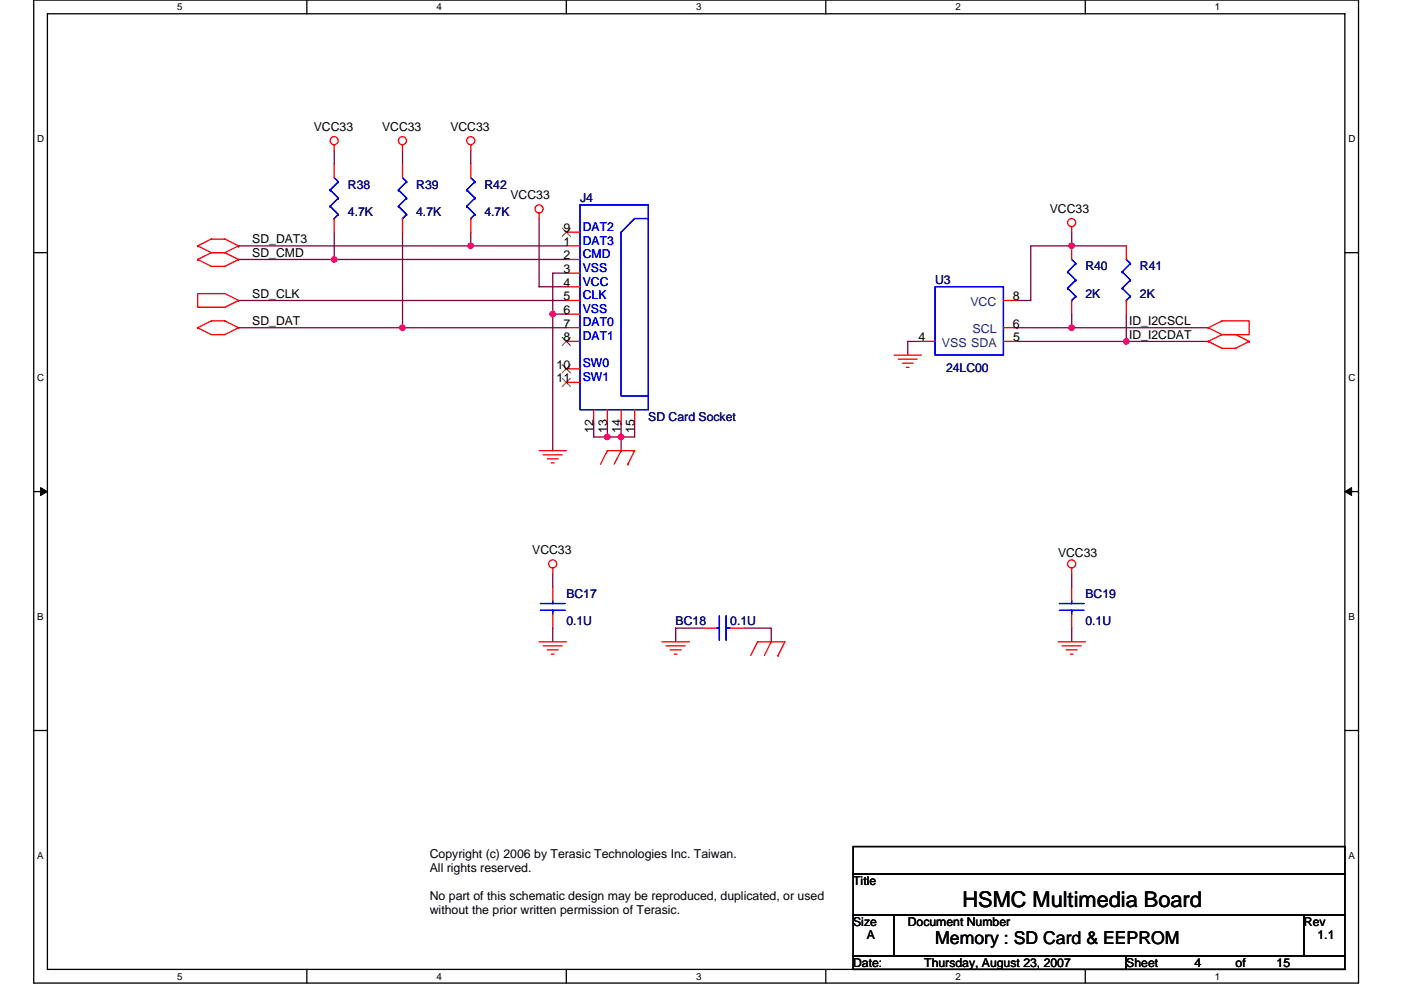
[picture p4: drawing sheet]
<svg xmlns="http://www.w3.org/2000/svg" width="297mm" height="210mm" viewBox="0 0 297 210" stroke-linecap="round" stroke-linejoin="round" font-family="sans-serif">
<path d="M7.2 0h280.8v208.5h-280.8zM10.1 2.9h275v202.7h-275z" fill="none" stroke="#000" stroke-width=".28"/>
<g fill="#fff">
<path d="M37.5 .3h1.2v2.3h-1.2z"/>
<path d="M37.5 205.9h1.2v2.3h-1.2z"/>
</g>
<path d="M65.1 0v2.9M65.1 205.6v2.9" fill="none" stroke="#000" stroke-width=".28"/>
<g fill="#fff">
<path d="M92.6 .3h1.1v2.3h-1.1z"/>
<path d="M92.6 205.9h1.1v2.3h-1.1z"/>
</g>
<path d="M120.1 0v2.9M120.1 205.6v2.9" fill="none" stroke="#000" stroke-width=".28"/>
<g fill="#fff">
<path d="M147.6 .3h1.1v2.3h-1.1z"/>
<path d="M147.6 205.9h1.1v2.3h-1.1z"/>
</g>
<path d="M175.1 0v2.9M175.1 205.6v2.9" fill="none" stroke="#000" stroke-width=".28"/>
<g fill="#fff">
<path d="M202.6 .3h1.1v2.3h-1.1z"/>
<path d="M202.6 205.9h1.1v2.3h-1.1z"/>
</g>
<path d="M230.1 0v2.9M230.1 205.6v2.9" fill="none" stroke="#000" stroke-width=".28"/>
<g fill="#fff">
<path d="M257.6 .3h1.2v2.3h-1.2z"/>
<path d="M257.6 205.9h1.2v2.3h-1.2z"/>
<path d="M7.9 28.3h1.5v2.3h-1.5z"/>
<path d="M285.9 28.3h1.5v2.3h-1.5z"/>
<path d="M7.9 78.9h1.5v2.3h-1.5z"/>
<path d="M285.9 78.9h1.5v2.3h-1.5z"/>
</g>
<path d="M7.2 53.6h2.9M285.1 53.6h2.9" fill="none" stroke="#000" stroke-width=".28"/>
<g fill="#fff">
<path d="M7.9 129.6h1.4v2.3h-1.4z"/>
<path d="M285.9 129.6h1.3v2.3h-1.3z"/>
</g>
<path d="M7.2 104.3h2.9M285.1 104.3h2.9" fill="none" stroke="#000" stroke-width=".28"/>
<path d="M8.6 103.4l1.5 .9-1.5 .8zM285.1 104.3l1.5-.9v1.7z" fill="#000" stroke="#000" stroke-width=".21"/>
<g fill="#fff">
<path d="M7.9 180.3h1.4v2.3h-1.4z"/>
<path d="M285.9 180.3h1.4v2.3h-1.4z"/>
</g>
<path d="M7.2 154.9h2.9M285.1 154.9h2.9M180.9 179.6h104.2v5.7h-104.2zM180.9 185.3h104.2v8.7h-104.2zM180.9 194h8.7v8.7h-8.7zM189.6 194h86.9v8.7h-86.9zM276.5 194h8.6v8.7h-8.6zM180.9 202.7h57.9v2.9h-57.9zM238.8 202.7h46.3v2.9h-46.3z" fill="none" stroke="#000" stroke-width=".28"/>
<g fill="none" stroke="#800040" stroke-width=".28">
<path d="M70.9 31.9v2.9M85.3 31.9v2.9M99.8 31.9v2.9M50.6 55h20.3M50.6 52.2h.1M70.9 55h.1M70.9 55h49.2M70.9 49.3v5.7M85.3 49.3v20.2M99.8 52.2h.1M99.8 52.2h20.3M99.8 49.3v2.9h-49.2"/>
<path d="M114.3 46.4v14.4h5.8M120.1 57.9h-2.9v8.7M227.2 52.2h-8.7v11.5h-2.9M227.2 52.2h.1M227.2 49.3v2.9M227.2 52.2h11.6M50.6 69.5h34.7M50.6 63.7h69.5M85.3 69.5h.1M85.3 69.5h34.8M117.2 66.6h2.9M117.2 66.6h.1"/>
<path d="M117.2 66.6v29M195.4 72.4h-2.9v2.9M215.6 69.5h.1M215.6 69.5h11.6M215.6 72.4h23.2M227.2 66.6v2.9M227.2 69.5h29M238.8 72.4h.1M238.8 72.4h17.4M238.8 66.6v5.8M125.9 89.8v2.9h2.9M128.8 89.8v2.9"/>
<path d="M128.8 92.7h.1M128.8 92.7h2.9M131.7 89.8h.1M131.7 92.7v2.9M131.7 89.8v2.9M134.6 89.8v2.9h-2.9M117.2 121.6v2.9M117.2 133.2v2.9M149 133.2h-5.7v2.9M157.7 133.2h5.8v2.9M227.2 133.2v2.9M227.2 121.6v2.9"/>
</g>
<g fill="#f0f" stroke="#f0f" stroke-width=".28">
<circle cx="117.2" cy="66.6" r=".57"/>
<circle cx="131.7" cy="92.7" r=".57"/>
<circle cx="128.8" cy="92.7" r=".57"/>
<circle cx="99.8" cy="52.1" r=".57"/>
<circle cx="85.3" cy="69.5" r=".57"/>
<circle cx="70.8" cy="55" r=".57"/>
<circle cx="227.2" cy="69.5" r=".57"/>
<circle cx="238.8" cy="72.4" r=".57"/>
<circle cx="227.2" cy="52.1" r=".57"/>
</g>
<g fill="none" stroke="#f00" stroke-width=".28">
<path d="M70.9 30.7v1.2M70.9 34.8v2.9M85.3 30.7v1.2M85.3 34.8v2.9M99.8 30.7v1.2M99.8 34.8v2.9M41.9 52.2h.1M41.9 52.2l2.9-1.5h2.9l2.9 1.5M41.9 55l2.9 1.5h2.9l2.9-1.5M41.9 55h.1M41.9 52.2l2.9 1.4M44.8 53.6h2.9"/>
<path d="M44.8 53.6l-2.9 1.4M47.7 53.6l2.9 1.4M50.6 52.2h.1M50.6 55h.1M50.6 52.2l-2.9 1.4M70.9 46.4v2.9M85.3 46.4v2.9M99.8 46.4v2.9M114.3 45.2v1.2M120.1 52.2h2.9M120.1 55h2.9M120.1 57.9h2.9"/>
<path d="M120.1 49.3h2.9M227.2 48.1v1.2M227.2 52.2v2.8M238.8 52.2v2.8M41.9 69.5l2.9 1.5h2.9l2.9-1.5M41.9 69.5h.1M41.9 69.5l2.9-1.4h2.9l2.9 1.4M41.9 62.3h5.8l2.9 1.4-2.9 1.5h-5.8zM50.6 69.5h.1M50.6 63.7h.1M120.1 72.4h2.9M120.1 69.5h2.9"/>
<path d="M120.1 63.7h2.9M120.1 60.8h2.9M120.1 66.6h2.9M120.1 78.2h2.9M189.6 75.3h5.8M190.5 76.2h4M191.3 77h2.3M192.2 77.9h.6M195.4 72.4h2.9M212.7 72.4h2.9M212.7 69.5h2.9M212.7 63.7h2.9"/>
<path d="M227.2 63.7v2.9M238.8 63.7v2.9M256.2 72.4l2.9 1.5h2.9l2.9-1.5M256.2 72.4h.1M256.2 69.5l2.9-1.4h5.8v2.9h-5.8M256.2 69.5h.1M256.2 69.5l2.9 1.5M259.1 71h2.9l2.9 1.4M259.1 71l-2.9 1.4M264.9 72.4h.1M114.3 95.6h5.8M115.2 96.5h4"/>
<path d="M116 97.3h2.3M116.9 98.2h.6M120.1 81.1h2.9M125.9 86.9v2.9M127.3 98.5l1.5-2.9h5.8l-1.5 2.9M128.8 86.9v2.9M131.7 95.6h.1M131.7 95.6l-1.5 2.9M131.7 86.9v2.9M133.1 98.5h.1M134.6 86.9v2.9M114.3 136.1h5.8"/>
<path d="M115.2 137h4M116 137.9h2.3M116.9 138.7h.6M117.2 120.5v1.1M117.2 124.5v2.9M117.2 130.3v2.9M140.4 136.1h5.8M141.2 137h4.1M142.1 137.9h2.3M143 138.7h.5M149 133.2h2.9M154.8 133.2h2.9"/>
<path d="M159.2 139l1.4-2.9h5.8l-1.4 2.9M163.5 136.1h.1M163.5 136.1l-1.4 2.9M165 139h.1M224.3 136.1h5.8M225.2 137h4.1M226.1 137.9h2.3M226.9 138.7h.6M227.2 120.5v1.1M227.2 124.5v2.9M227.2 130.3v2.9"/>
<circle cx="70.9" cy="29.8" r=".86"/>
<circle cx="85.3" cy="29.8" r=".86"/>
<circle cx="99.8" cy="29.8" r=".86"/>
<circle cx="114.3" cy="44.3" r=".86"/>
<circle cx="227.2" cy="47.2" r=".86"/>
<circle cx="117.2" cy="119.6" r=".86"/>
<circle cx="227.2" cy="119.6" r=".86"/>
</g>
<g fill="none" stroke="#00f" stroke-width=".28">
<path d="M70.9 37.7l.8 .8M71.7 38.5h.1M71.7 38.5l-1.7 1.8M85.3 37.7l.9 .8M86.2 38.5h.1M86.2 38.5l-1.7 1.8M99.8 37.7l.9 .8M100.7 38.5h.1M100.7 38.5l-1.7 1.8M70 40.3h.1M70 43.8h.1M70 40.3l1.7 1.7"/>
<path d="M70 43.8l1.7 1.7M70.9 46.4h.1M71.7 42h.1M71.7 45.5h.1M71.7 42l-1.7 1.8M71.7 45.5l-.8 .9M84.5 40.3h.1M84.5 43.8h.1M84.5 40.3l1.7 1.7M84.5 43.8l1.7 1.7M85.3 46.4h.1M86.2 42h.1"/>
<path d="M86.2 45.5h.1M86.2 42l-1.7 1.8M86.2 45.5l-.9 .9M99 40.3h.1M99 43.8h.1M99 40.3l1.7 1.7M99 43.8l1.7 1.7M99.8 46.4h.1M100.7 42h.1M100.7 45.5h.1M100.7 42l-1.7 1.8M100.7 45.5l-.9 .9"/>
<path d="M123 43.5h14.5v43.4h-14.5zM137.5 46.4h-2.9l-2.9 2.9v34.7h5.8M226.4 57.7h.1M226.4 57.7l1.7 1.7M227.2 55l.9 .9M228.1 55.9h.1M228.1 59.4h.1M228.1 55.9l-1.7 1.8M228.1 59.4l-1.7 1.7M237.9 57.7h.1M237.9 57.7l1.8 1.7M238.8 55l.9 .9"/>
<path d="M239.7 55.9h.1M239.7 59.4h.1M239.7 55.9l-1.8 1.8M239.7 59.4l-1.8 1.7M198.3 60.8h14.4v14.5h-14.4zM226.4 61.1h.1M226.4 61.1l1.7 1.8M227.2 63.7h.1M228.1 62.9h.1M228.1 62.9l-.9 .8M237.9 61.1h.1M237.9 61.1l1.8 1.8"/>
<path d="M238.8 63.7h.1M239.7 62.9h.1M239.7 62.9l-.9 .8M137.5 84h.1M114.6 129.5h5.2M114.6 128h5.2M117.2 127.4v.6M117.2 129.5h.1M117.2 129.5v.8M151.9 133.2h.6M152.5 130.6v5.2M154 130.6v5.2"/>
<path d="M154 133.2h.1M154 133.2h.8M224.6 129.5h5.2M224.6 128h5.2M227.2 127.4v.6M227.2 129.5h.1M227.2 129.5v.8"/>
</g>
<path d="M119.2 48.4l1.8 1.7M120.9 48.4l-1.7 1.7M119.2 71.5l1.8 1.8M119.2 77.3l1.8 1.8M120.9 71.5l-1.7 1.8M120.9 77.3l-1.7 1.8M119.2 80.2l1.8 1.8M120.9 80.2l-1.7 1.8" fill="none" stroke="#804000" stroke-width=".21"/>
<text font-size="4.6" x="204.1" y="192.4">HSMC Multimedia Board</text>
<text font-size="3.7" x="198.3" y="200.3">Memory : SD Card &amp; EEPROM</text>
<g font-size="2.6">
<text x="66.5" y="27.8">VCC33</text>
<text x="81" y="27.8">VCC33</text>
<text x="95.5" y="27.8">VCC33</text>
<text x="108.2" y="42.3">VCC33</text>
<text x="222.6" y="45.2">VCC33</text>
<text x="53.5" y="51.6">SD_DAT3</text>
<text x="119.5" y="52.1">1</text>
<text x="119.5" y="49.2">9</text>
<text x="53.5" y="54.5">SD_CMD</text>
<text x="119.5" y="55">2</text>
<text x="119.5" y="57.9">3</text>
<text x="53.5" y="63.2">SD_CLK</text>
<text x="119.5" y="60.8">4</text>
<text x="119.5" y="63.7">5</text>
<text x="214.8" y="63.7">8</text>
<text x="53.5" y="69">SD_DAT</text>
<text x="119.5" y="66.6">6</text>
<text x="119.5" y="69.5">7</text>
<text x="214.8" y="69.5">6</text>
<text x="239.4" y="71.8">ID_I2CDAT</text>
<text x="239.4" y="69">ID_I2CSCL</text>
<text x="119.5" y="72.4">8</text>
<text x="194.8" y="72.4">4</text>
<text x="214.8" y="72.4">5</text>
<text x="118" y="78.2">10</text>
<text x="118" y="81.1">11</text>
<text x="125.9" y="91.8" transform="rotate(-90 125.9 91.8)">12</text>
<text x="128.8" y="91.8" transform="rotate(-90 128.8 91.8)">13</text>
<text x="131.7" y="91.8" transform="rotate(-90 131.7 91.8)">14</text>
<text x="134.5" y="91.8" transform="rotate(-90 134.5 91.8)">15</text>
<text x="112.8" y="117.6">VCC33</text>
<text x="224.3" y="118.2">VCC33</text>
<text x="91.1" y="181.9">Copyright (c) 2006 by Terasic Technologies Inc. Taiwan.</text>
<text x="91.1" y="184.9">All rights reserved.</text>
<text x="91.1" y="190.8">No part of this schematic design may be reproduced, duplicated, or used</text>
<text x="180.9" y="187.7">Title</text>
<text x="91.1" y="193.8">without the prior written permission of Terasic.</text>
<text x="180.9" y="196.4">Size</text>
<text x="192.5" y="196.4">Document Number</text>
<text x="276.5" y="196.4">Rev</text>
<text x="183.8" y="199.3">A</text>
<text x="279.3" y="199.3">1.1</text>
<text x="180.9" y="205">Date:</text>
<text x="196" y="205">Thursday, August 23, 2007</text>
<text x="238.8" y="205">Sheet</text>
<text x="253.3" y="205">4</text>
<text x="262" y="205">of</text>
<text x="270.7" y="205">15</text>
</g>
<g font-size="2.6" fill="#000080">
<text x="73.8" y="40">R38</text>
<text x="88.2" y="40">R39</text>
<text x="102.7" y="40">R42</text>
<text x="73.8" y="45.8">4.7K</text>
<text x="88.2" y="45.8">4.7K</text>
<text x="102.7" y="45.8">4.7K</text>
<text x="123" y="42.9">J4</text>
<text x="230.1" y="57.4">R40</text>
<text x="241.7" y="57.4">R41</text>
<text x="198.3" y="60.3">U3</text>
<text x="230.1" y="63.2">2K</text>
<text x="241.7" y="63.2">2K</text>
<text x="200.6" y="78.8">24LC00</text>
<text x="137.5" y="89.2">SD Card Socket</text>
<text x="120.1" y="126.9">BC17</text>
<text x="230.1" y="126.9">BC19</text>
<text x="120.1" y="132.7">0.1U</text>
<text x="143.3" y="132.7">BC18</text>
<text x="154.8" y="132.7">0.1U</text>
<text x="230.1" y="132.7">0.1U</text>
</g>
<g font-size="2.6" fill="#00f">
<text x="123.6" y="51.9">DAT3</text>
<text x="123.6" y="49">DAT2</text>
<text x="123.6" y="57.7">VSS</text>
<text x="123.6" y="54.8">CMD</text>
<text x="123.6" y="60.6">VCC</text>
<text x="123.6" y="63.5">CLK</text>
<text x="123.6" y="66.3">VSS</text>
<text x="123.6" y="69.2">DAT0</text>
<text x="123.6" y="77.9">SW0</text>
<text x="123.6" y="72.1">DAT1</text>
<text x="123.6" y="80.8">SW1</text>
</g>
<g font-size="2.6" fill="#004080">
<text x="205.7" y="64.9">VCC</text>
<text x="206.2" y="70.7">SCL</text>
<text x="199.7" y="73.6">VSS SDA</text>
</g>
<g font-size="2.1">
<text x="37.5" y="2.2">5</text>
<text x="92.6" y="2.2">4</text>
<text x="147.6" y="2.2">3</text>
<text x="202.6" y="2.2">2</text>
<text x="257.6" y="2.2">1</text>
<text x="7.9" y="30.1">D</text>
<text x="285.9" y="30.1">D</text>
<text x="7.9" y="80.8">C</text>
<text x="285.9" y="80.8">C</text>
<text x="7.9" y="131.4">B</text>
<text x="285.9" y="131.4">B</text>
<text x="7.9" y="182.1">A</text>
<text x="285.9" y="182.1">A</text>
<text x="37.5" y="207.8">5</text>
<text x="92.6" y="207.8">4</text>
<text x="147.6" y="207.8">3</text>
<text x="202.6" y="207.8">2</text>
<text x="257.6" y="207.8">1</text>
</g>
</svg>
